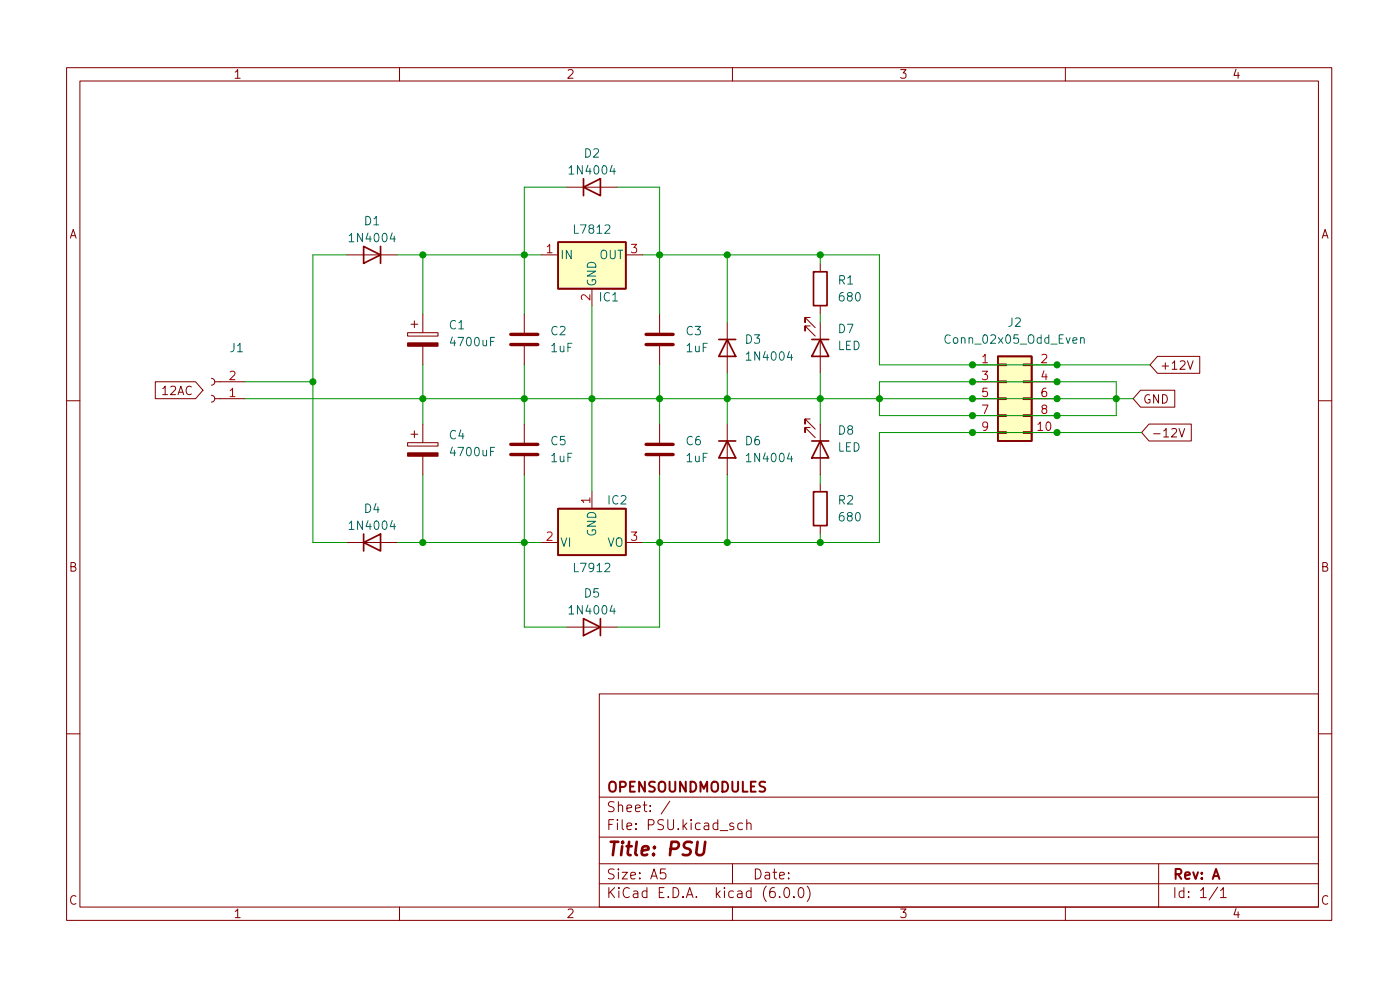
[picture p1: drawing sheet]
<svg xmlns="http://www.w3.org/2000/svg" width="210mm" height="148mm" viewBox="0 0 210 148" stroke-linecap="round" stroke-linejoin="round" font-family="sans-serif">
<g fill="none" stroke="#840000" stroke-width=".15">
<path d="M10 10.2h190v128h-190zM12 12.2h186v124h-186zM60 10.2v2M110 10.2v2M160 10.2v2M52.1 38.3h7.6M81.3 38.3h2.5M85.1 28.1h7.6M94 38.3h2.5M123.2 39.5v1.3M23.3 57.3h6.1l1.1 1.3-1.1 1.3h-6.1zM31.8 56.8a.51 .51 0 0 1 .5 .5 .51 .51 0 0 1-.5 .5"/>
<path d="M31.8 59.3a.51 .51 0 0 1 .5 .6 .51 .51 0 0 1-.5 .5M32.3 57.3h4.5M32.3 59.9h4.5M61.2 49.9h4.6v.6h-4.6zM61.7 48.7h1M62.2 48.2v1M63.5 47.2v2.7M63.5 52v2.8M78.7 47.2v2.7M78.7 52v2.8M88.9 43.3v2.6M99.1 47.2v2.7"/>
<path d="M99.1 52v2.8M109.2 48.4v7.6M121.7 47.7h-.8v.7v-.7l1.5 1.5M121.7 48.9h-.8v.8v-.8l1.5 1.6M123.2 45.9v1.3M123.2 48.4v7.6M146 57.3h3.9M146 59.9h3.9M146 54.8h3.9M149.9 59.7h1.2v.3h-1.2zM149.9 57.2h1.2v.2h-1.2zM149.9 54.6h1.2v.3h-1.2z"/>
<path d="M153.7 59.7h1.2v.3h-1.2zM153.7 57.2h1.2v.2h-1.2zM153.7 54.6h1.2v.3h-1.2zM154.9 57.3h3.8M154.9 59.9h3.8M154.9 54.8h3.8M171.3 58.6h5.1v2.5h-5.1l-1.1-1.2zM173.8 53.5h6.4v2.5h-6.4l-1.1-1.2zM178.3 54.2l.5 1.2 .4-1.2M10 60.2h2M61.2 66.5h4.6v.5h-4.6zM61.7 65.2h1"/>
<path d="M62.2 64.7v1M63.5 63.7v2.8M63.5 68.5v2.8M78.7 63.7v2.8M78.7 68.5v2.8M88.9 73.8v2.6M99.1 63.7v2.8M99.1 68.5v2.8M109.2 63.7v7.6M121.7 62.9h-.8v.8v-.8l1.5 1.5M121.7 64.2h-.8v.7v-.7l1.5 1.5M123.2 63.7v7.6"/>
<path d="M123.2 72.6v1.2M123.2 78.9v1.3M146 64.9h3.9M146 62.4h3.9M149.9 64.8h1.2v.3h-1.2zM149.9 62.3h1.2v.2h-1.2zM153.7 64.8h1.2v.3h-1.2zM153.7 62.3h1.2v.2h-1.2zM154.9 64.9h3.8M154.9 62.4h3.8M172.6 63.7h6.3v2.5h-6.3l-1.2-1.3zM177.1 64.3l.4 1.3 .4-1.3"/>
<path d="M198 60.2h2M52.1 81.4h7.6M81.3 81.4h2.5M85.1 94.1h7.6M94 81.4h2.5M10 110.2h2M90 104.2h108v32h-108zM90 119.7h108M198 110.2h2M60 136.2v2M90 132.7h108M90 129.7h108"/>
<path d="M90 125.7h108M99.9 130.4h-.7v.8l.2-.2 .5 .1 .1 .2-.1 .5-.2 .1h-.3l-.2-.1M100.6 120.3l-1.3 1.9M110 136.2v2M110 129.7v3M111.5 123.6l-.4-.1-.3 .3v.5l.1 .2h.6M112.2 123.7a.37 .37 0 0 1 .6 .1v.7M112.2 123v1.5M117.1 134.6v.1M117.9 133.3l.3-.1a.94 .94 0 0 1 0 1.5h-.1a1 1 0 0 1-.2-1.4zM119.2 134.6v.1M120.1 133.3l.3-.1a.94 .94 0 0 1 0 1.5h-.2a1 1 0 0 1-.1-1.4z"/>
<path d="M121.2 133a1.72 1.72 0 0 1 0 2.3M160 136.2v2M174 129.7v6.5M182.9 133.2l-1.3 1.9M183.3 133.7l.4-.5v1.5M183.3 134.7h.9"/>
</g>
<path d="M104.8 126.4l-.2 1.6 .1 .3a.66 .66 0 0 0 1-.3l.2-1.6" fill="none" stroke="#840000" stroke-width=".4"/>
<g fill="none" stroke="#840000" stroke-width=".25">
<path d="M54.6 37l2.5 1.3-2.5 1.2zM57.1 37v2.5M83.8 36.4h10.2v6.9h-10.2zM87.6 28.1l2.6-1.3v2.6zM87.6 26.8v2.6M107.9 51h2.6M109.2 51l1.3 2.5h-2.6zM121.9 51h2.6M122.2 40.8h2v5.1h-2zM123.2 51l1.3 2.5h-2.6zM149.9 53.5h5v12.7h-5zM83.8 76.4h10.2v6.9h-10.2z"/>
<path d="M107.9 66.2h2.6M109.2 66.2l1.3 2.5h-2.6zM121.9 66.2h2.6M122.2 73.8h2v5.1h-2zM123.2 66.2l1.3 2.5h-2.6zM54.6 81.4l2.5-1.2v2.5zM54.6 80.2v2.5M87.6 92.9l2.6 1.2-2.6 1.3zM90.2 92.9v2.5"/>
</g>
<g fill="#ffffc2" stroke="#ffffc2" stroke-width=".15">
<path d="M83.8 76.4h10.2v6.9h-10.2z"/>
<path d="M83.8 36.4h10.2v6.9h-10.2z"/>
<path d="M149.9 53.5h5v12.7h-5z"/>
</g>
<g fill="#840000" stroke="#840000" stroke-width=".15">
<path d="M61.2 68h4.6v.5h-4.6z"/>
<path d="M61.2 51.5h4.6v.5h-4.6z"/>
</g>
<path d="M76.7 51.7h4.1M76.7 50.2h4.1M97 51.7h4.1M97 50.2h4.1M76.7 68.2h4.1M76.7 66.7h4.1M97 68.2h4.1M97 66.7h4.1" fill="none" stroke="#840000" stroke-width=".51"/>
<path d="M162.3 50.8l.2-.1h.3v.8M162.3 50.7v.8" fill="none" stroke="#006464" stroke-width=".15"/>
<g fill="none" stroke="#009600" stroke-width=".15">
<path d="M52.1 38.3h-5.1v43.1h5.1M59.7 38.3h21.6M63.5 38.3v8.9M85.1 28.1h-6.4v19.1M92.7 28.1h6.4v19.1M96.5 38.3h35.6v16.5h40.6M109.2 38.3v10.1M123.2 38.3v1.2M36.8 59.9h133.4M36.8 57.3h10.2M63.5 54.8v8.9M78.7 54.8v8.9"/>
<path d="M88.9 45.9v27.9M99.1 54.8v8.9M109.2 56v7.7M123.2 47.2v1.2M123.2 56v7.7M132.1 57.3h35.5v5.1h-35.5zM63.5 71.3v10.1M78.7 71.3v22.8h6.4M99.1 71.3v22.8h-6.4M109.2 71.3v10.1M123.2 71.3v1.3M171.4 64.9h-39.3v16.5h-35.6"/>
<path d="M59.7 81.4h21.6M123.2 80.2v1.2"/>
</g>
<g fill="#009600" stroke="#009600" stroke-width=".15">
<circle cx="109.2" cy="59.9" r=".46"/>
<circle cx="99.1" cy="59.9" r=".46"/>
<circle cx="99.1" cy="38.3" r=".46"/>
<circle cx="109.2" cy="81.4" r=".46"/>
<circle cx="99.1" cy="81.4" r=".46"/>
<circle cx="63.5" cy="38.3" r=".46"/>
<circle cx="63.5" cy="81.4" r=".46"/>
<circle cx="78.7" cy="81.4" r=".46"/>
<circle cx="78.7" cy="38.3" r=".46"/>
<circle cx="78.7" cy="59.9" r=".46"/>
<circle cx="88.9" cy="59.9" r=".46"/>
<circle cx="47" cy="57.3" r=".46"/>
<circle cx="63.5" cy="59.9" r=".46"/>
<circle cx="109.2" cy="38.3" r=".46"/>
<circle cx="123.2" cy="38.3" r=".46"/>
<circle cx="123.2" cy="81.4" r=".46"/>
<circle cx="123.2" cy="59.9" r=".46"/>
<circle cx="132.1" cy="59.9" r=".46"/>
<circle cx="146" cy="54.8" r=".46"/>
<circle cx="146" cy="59.9" r=".46"/>
<circle cx="146" cy="64.9" r=".46"/>
<circle cx="158.7" cy="64.9" r=".46"/>
<circle cx="146" cy="57.3" r=".46"/>
<circle cx="146" cy="62.4" r=".46"/>
<circle cx="167.6" cy="59.9" r=".46"/>
<circle cx="158.7" cy="54.8" r=".46"/>
<circle cx="158.7" cy="57.3" r=".46"/>
<circle cx="158.7" cy="59.9" r=".46"/>
<circle cx="158.7" cy="62.4" r=".46"/>
</g>
<text font-size="2.8" fill="#840000" x="91" y="128.5">Title: PSU</text>
<g font-size="2.1" fill="#840000">
<text x="91" y="118.9">OPENSOUNDMODULES</text>
<text x="91" y="124.6">File: PSU.kicad_sch</text>
<text x="91" y="121.9">Sheet: /</text>
<text x="91" y="134.8">KiCad E.D.A. kicad (6.0.0)</text>
<text x="91" y="132">Size: A5</text>
<text x="113" y="132">Date:</text>
<text x="176" y="132">Rev: A</text>
<text x="176" y="134.8">Id: 1/1</text>
</g>
<g font-size="1.8" fill="#840000">
<text x="35" y="11.8">1</text>
<text x="85" y="11.8">2</text>
<text x="135" y="11.8">3</text>
<text x="185" y="11.8">4</text>
<text x="10.3" y="35.8">A</text>
<text x="198.4" y="35.8">A</text>
<text x="24.5" y="59.3">12AC</text>
<text x="174.1" y="55.5">+12V</text>
<text x="171.6" y="60.6">GND</text>
<text x="172.9" y="65.7">-12V</text>
<text x="10.3" y="85.8">B</text>
<text x="198.4" y="85.8">B</text>
<text x="10.3" y="135.8">C</text>
<text x="35" y="137.8">1</text>
<text x="85" y="137.8">2</text>
<text x="135" y="137.8">3</text>
<text x="185" y="137.8">4</text>
<text x="198.4" y="135.8">C</text>
</g>
<g font-size="1.8" fill="#006464">
<text x="87.8" y="23.7">D2</text>
<text x="85.8" y="26.2">1N4004</text>
<text x="54.7" y="33.8">D1</text>
<text x="86.4" y="35.1">L7812</text>
<text x="52.8" y="36.4">1N4004</text>
<text x="84.1" y="38.9">IN</text>
<text x="90" y="38.9">OUT</text>
<text x="89.5" y="43.1" transform="rotate(-90 89.5 43.1)">GND</text>
<text x="90.1" y="45.2">IC1</text>
<text x="125.9" y="42.7">R1</text>
<text x="126.1" y="45.2">680</text>
<text x="34.6" y="52.9">J1</text>
<text x="67.5" y="49.4">C1</text>
<text x="67.9" y="52">4700uF</text>
<text x="82.7" y="50.3">C2</text>
<text x="82.8" y="52.9">1uF</text>
<text x="103.1" y="50.3">C3</text>
<text x="103.1" y="52.9">1uF</text>
<text x="111.9" y="51.6">D3</text>
<text x="125.8" y="52.5">LED</text>
<text x="125.9" y="50">D7</text>
<text x="142.3" y="51.6">Conn_02x05_Odd_Even</text>
<text x="151.4" y="49.1">J2</text>
<text x="112.4" y="54.1">1N4004</text>
<text x="67.5" y="65.9">C4</text>
<text x="125.9" y="65.2">D8</text>
<text x="67.9" y="68.5">4700uF</text>
<text x="82.7" y="66.8">C5</text>
<text x="82.8" y="69.4">1uF</text>
<text x="103.1" y="66.8">C6</text>
<text x="103.1" y="69.4">1uF</text>
<text x="111.9" y="66.8">D6</text>
<text x="112.4" y="69.4">1N4004</text>
<text x="125.8" y="67.8">LED</text>
<text x="54.7" y="77">D4</text>
<text x="91.3" y="75.7">IC2</text>
<text x="125.9" y="75.7">R2</text>
<text x="52.8" y="79.5">1N4004</text>
<text x="84.1" y="82.1">VI</text>
<text x="89.5" y="80.5" transform="rotate(-90 89.5 80.5)">GND</text>
<text x="91.2" y="82.1">VO</text>
<text x="126.1" y="78.3">680</text>
<text x="86.4" y="85.9">L7912</text>
<text x="87.8" y="89.7">D5</text>
<text x="85.8" y="92.2">1N4004</text>
</g>
<g font-size="1.8" fill="#a90000">
<text x="82.1" y="38">1</text>
<text x="94.8" y="38">3</text>
<text x="88.6" y="45.1" transform="rotate(-90 88.6 45.1)">2</text>
<text x="34.4" y="59.6">1</text>
<text x="34.4" y="57.1">2</text>
<text x="147.5" y="54.5">1</text>
<text x="147.5" y="57.1">3</text>
<text x="147.5" y="59.6">5</text>
<text x="156.4" y="54.5">2</text>
<text x="156.4" y="57.1">4</text>
<text x="156.4" y="59.6">6</text>
<text x="147.5" y="62.1">7</text>
<text x="147.5" y="64.7">9</text>
<text x="155.9" y="64.7">10</text>
<text x="156.4" y="62.1">8</text>
<text x="88.6" y="75.6" transform="rotate(-90 88.6 75.6)">1</text>
<text x="82.1" y="81.2">2</text>
<text x="94.8" y="81.2">3</text>
</g>
</svg>
